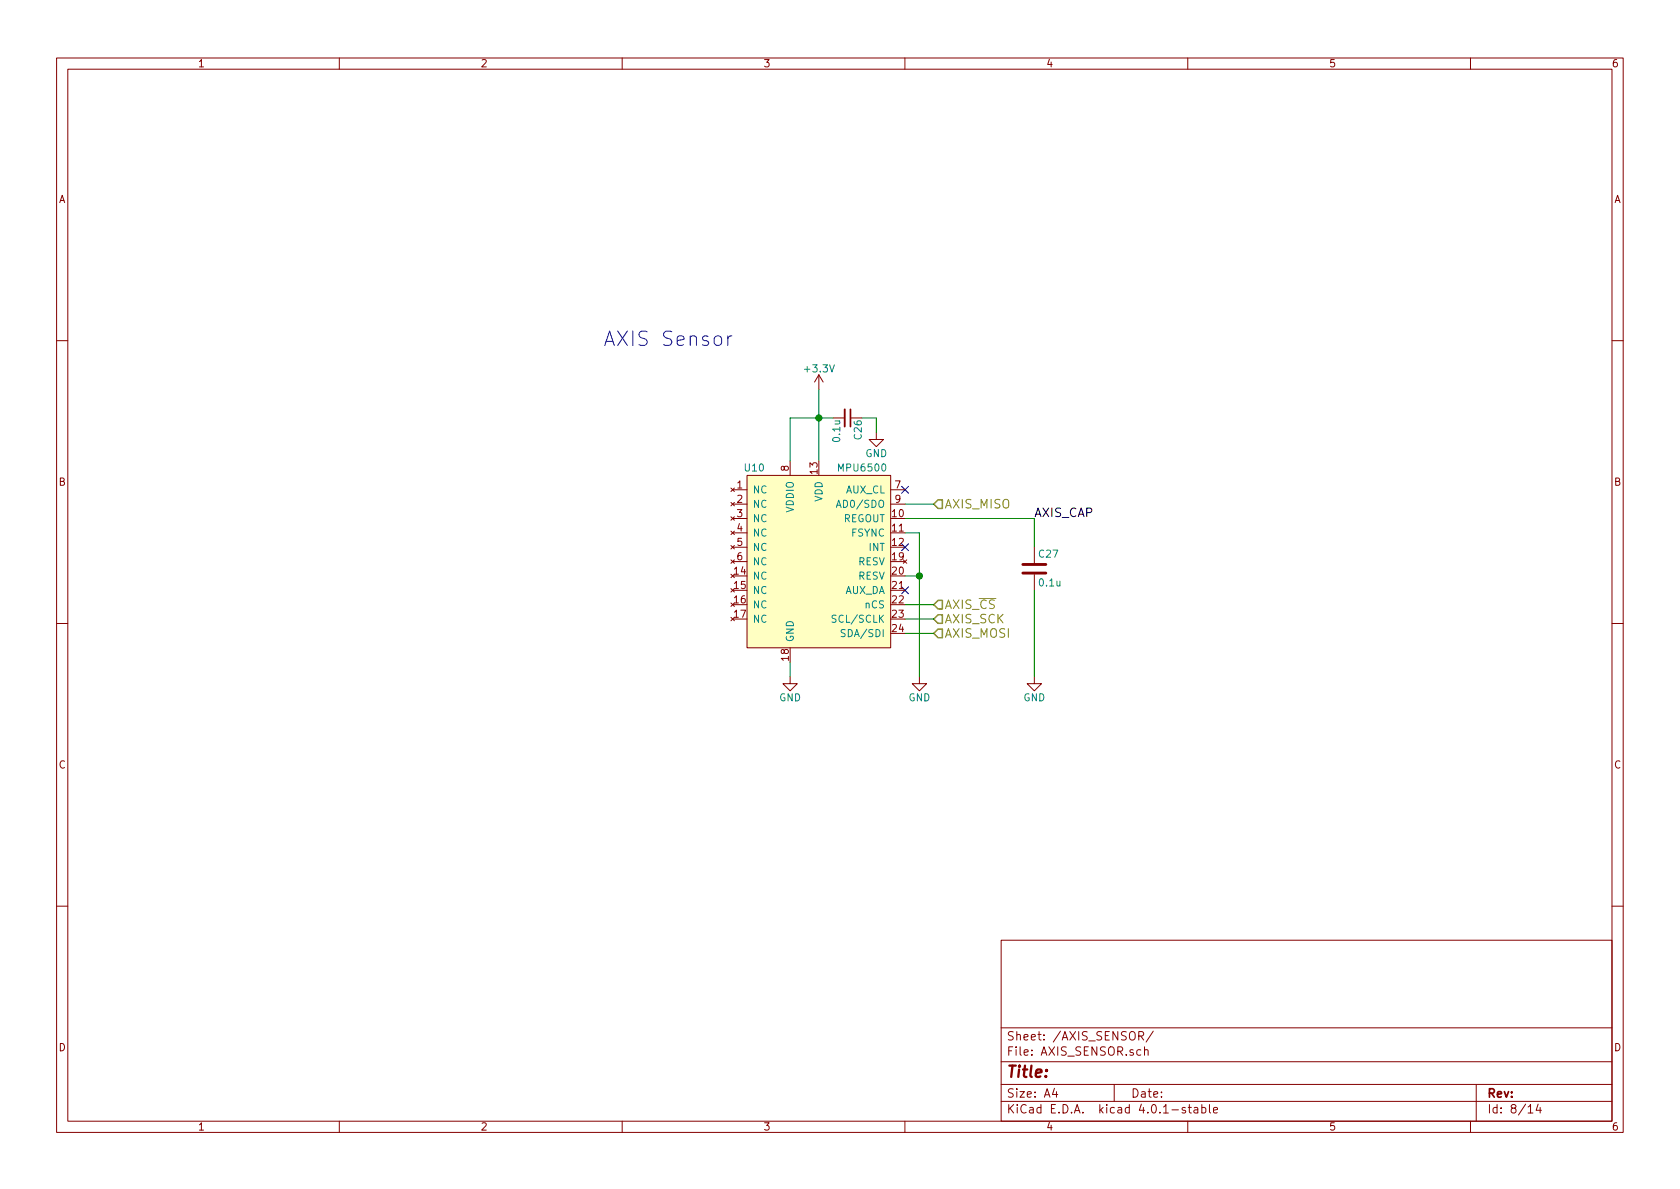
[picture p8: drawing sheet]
<svg xmlns="http://www.w3.org/2000/svg" width="297mm" height="210mm" viewBox="0 0 297 210" stroke-linecap="round" stroke-linejoin="round" font-family="sans-serif">
<g fill="none" stroke="#840000" stroke-width=".18">
<path d="M10 10.3h277v189.9h-277zM12 12.2h273v186.1h-273zM60 10.3v1.9M110 10.3v1.9M160 10.3v1.9M210 10.3v1.9M260 10.3v1.9M10 60.2h2M144.8 66.3l-.8 1.3M144.8 66.3v2.5M144.8 66.3l.7 1.3M147.3 73.9h2.1"/>
<path d="M154.9 76.4v1.3h1.3l-1.3 1.3-1.2-1.3h1.2M285 60.2h2M129.2 86.3l.6 .6M129.2 88.8l.6 .7M129.2 91.4l.6 .6M129.2 93.9l.6 .6M129.2 96.5l.6 .6M129.2 99l.6 .6M129.5 86.6h2.6M129.5 89.1h2.6M129.5 91.7h2.6M129.5 94.2h2.6"/>
<path d="M129.5 96.8h2.6M129.5 99.3h2.6M129.8 86.3l-.6 .6M129.8 88.8l-.6 .7M129.8 91.4l-.6 .6M129.8 93.9l-.6 .6M129.8 96.5l-.6 .6M129.8 99l-.6 .6M132.1 84.1h25.4v30.4h-25.4zM139.7 81.5v2.6M157.5 86.6h2.5M157.5 89.1h2.5"/>
<path d="M159.7 99l.6 .6M160.3 99l-.6 .6M182.9 96.8v2.8M10 110.3h2M129.2 101.5l.6 .7M129.2 104.1l.6 .6M129.2 106.6l.6 .6M129.2 109.2l.6 .6M129.8 101.5l-.6 .7M129.8 104.1l-.6 .6M129.8 106.6l-.6 .6M129.8 109.2l-.6 .6"/>
<path d="M139.7 119.6v1.3h1.3l-1.3 1.3-1.3-1.3h1.3M162.6 119.6v1.3h1.2l-1.2 1.3-1.3-1.3h1.3M182.9 119.6v1.3h1.2l-1.2 1.3-1.3-1.3h1.3M182.9 101.6v2.8M285 110.3h2M10 160.2h2M177 166.3h108v32h-108zM285 160.2h2M60 198.3v1.9M110 198.3v1.9M160 198.3v1.9M177 194.8h108"/>
<path d="M177 191.8h108M177 187.8h108M177 181.8h108M186.4 192.5l-.3 1h.9M186.8 193v1M197 191.8v3M201.3 183.2l.8-.1 .1-.2-.1-.3-.2-.2h-.6v1.5M201.7 185.7l-.4-.1-.3 .3 .1 .6 .2 .1 .4-.1M201.7 183.2l.5 .7M202.4 185.7l.2-.1 .3 .1 .1 .9M202.4 185.1v1.5M203.9 182.3l-1.3 2"/>
<path d="M209.6 195.9a.37 .37 0 0 0-.6 .1l.1 .3 .5 .1 .1 .1-.3 .3-.4-.1M210 198.3v1.9M210.1 195.8h.5M210.3 195.3v1.3l.3 .2M211.2 195.9h.5l.1 .9M211.8 196.2l-.5 .1-.2 .2 .2 .3 .5-.1M212.5 195.9l.4-.1 .3 .3-.1 .6h-.6M212.5 195.3v1.5M213.8 195.3v1.3l.2 .2M214.6 196.3l.7-.1-.1-.3-.4-.1-.2 .2v.7h.6M260 198.3v1.9M261 191.8v6.5"/>
<path d="M270.2 196.8h.8M272 195.2l-.4 1.1h.9M272.3 195.8v1"/>
</g>
<path d="M144.8 68.8v12.7M147.3 73.9h-7.6v7.6M152.4 73.9h2.5v2.5M160 94.2h2.6v25.4M160 91.7h22.9v5.1M160 89.1h5.1M139.7 117.1v2.5M160 101.8h2.6M160 106.9h5.1M160 109.5h5.1M160 112h5.1M182.9 104.4v15.2" fill="none" stroke="#008400" stroke-width=".18"/>
<path d="M159.4 86l1.2 1.2M159.4 96.2l1.2 1.2M160.6 86l-1.2 1.2M160.6 96.2l-1.2 1.2M159.4 103.8l1.2 1.2M160.6 103.8l-1.2 1.2" fill="none" stroke="#000084" stroke-width=".18"/>
<path d="M165.9 88.4h.7v1.5h-.7l-.8-.8zM165.9 106.2h.7v1.5h-.7l-.8-.8zM165.9 108.7h.7v1.5h-.7l-.8-.7zM165.9 111.2h.7v1.6h-.7l-.8-.8z" fill="none" stroke="#848400" stroke-width=".25"/>
<path d="M180.8 99.8h4.1M180.8 101.3h4.1" fill="none" stroke="#840000" stroke-width=".51"/>
<g fill="#008400" stroke="#008400" stroke-width=".25">
<circle cx="162.6" cy="101.8" r=".51"/>
<circle cx="144.8" cy="73.9" r=".51"/>
</g>
<path d="M132.1 84.1h25.4v30.4h-25.4z" fill="#ffffc2" stroke="#ffffc2" stroke-width=".18"/>
<path d="M147.9 89.7l.4-1.2 .4 1.2M149.4 111.4h-.6v.4l.5 .2 .1 .3-.2 .3-.5-.1" fill="none" stroke="#008484" stroke-width=".18"/>
<path d="M149.4 72.4v3" fill="none" stroke="#840000" stroke-width=".33"/>
<path d="M150.4 72.4v3" fill="none" stroke="#840000" stroke-width=".3"/>
<path d="M128.7 59.4v1.7M129.4 59.4a.59 .59 0 0 0-.7 .5" fill="none" stroke="#0000c2" stroke-width=".18"/>
<text font-size="3.5" fill="#0000c2" x="106.7" y="61.2">AXIS Sensor</text>
<text font-size="2.8" fill="#840000" x="178" y="190.5">Title:</text>
<g font-size="2.1" fill="#848400">
<text x="167" y="89.9">AXIS_MISO</text>
<text x="167" y="107.7">AXIS_CS</text>
<text x="167" y="110.2">AXIS_SCK</text>
<text x="167" y="112.8">AXIS_MOSI</text>
</g>
<text font-size="2.1" x="182.9" y="91.4">AXIS_CAP</text>
<g font-size="2.1" fill="#840000">
<text x="178" y="184">Sheet: /AXIS_SENSOR/</text>
<text x="178" y="186.7">File: AXIS_SENSOR.sch</text>
<text x="178" y="196.9">KiCad E.D.A. kicad 4.0.1-stable</text>
<text x="178" y="194.1">Size: A4</text>
<text x="200" y="194.1">Date:</text>
<text x="263" y="194.1">Rev:</text>
<text x="263" y="196.9">Id: 8/14</text>
</g>
<g font-size="1.8" fill="#840000">
<text x="35" y="11.9">1</text>
<text x="85" y="11.9">2</text>
<text x="135" y="11.9">3</text>
<text x="185" y="11.9">4</text>
<text x="235" y="11.9">5</text>
<text x="285" y="11.9">6</text>
<text x="10.4" y="35.9">A</text>
<text x="285.4" y="35.9">A</text>
<text x="139.4" y="83.3" transform="rotate(-90 139.4 83.3)">8</text>
<text x="144.5" y="83.8" transform="rotate(-90 144.5 83.8)">13</text>
<text x="10.4" y="85.9">B</text>
<text x="130.3" y="86.4">1</text>
<text x="130.3" y="88.9">2</text>
<text x="158.3" y="86.4">7</text>
<text x="158.3" y="88.9">9</text>
<text x="285.4" y="85.9">B</text>
<text x="130.3" y="91.4">3</text>
<text x="130.3" y="94">4</text>
<text x="157.8" y="91.4">10</text>
<text x="157.8" y="94">11</text>
<text x="129.8" y="101.6">14</text>
<text x="130.3" y="96.5">5</text>
<text x="130.3" y="99.1">6</text>
<text x="157.8" y="101.6">20</text>
<text x="157.8" y="96.5">12</text>
<text x="157.8" y="99.1">19</text>
<text x="129.8" y="104.1">15</text>
<text x="129.8" y="106.7">16</text>
<text x="157.8" y="104.1">21</text>
<text x="157.8" y="106.7">22</text>
<text x="129.8" y="109.2">17</text>
<text x="157.8" y="109.2">23</text>
<text x="157.8" y="111.8">24</text>
<text x="139.4" y="116.8" transform="rotate(-90 139.4 116.8)">18</text>
<text x="10.4" y="135.9">C</text>
<text x="285.4" y="135.9">C</text>
<text x="10.4" y="185.9">D</text>
<text x="285.4" y="185.9">D</text>
<text x="35" y="199.9">1</text>
<text x="85" y="199.9">2</text>
<text x="135" y="199.9">3</text>
<text x="185" y="199.9">4</text>
<text x="235" y="199.9">5</text>
<text x="285" y="199.9">6</text>
</g>
<g font-size="1.8" fill="#008484">
<text x="142.4" y="65.8">+3.3V</text>
<text x="148.5" y="78" transform="rotate(-90 148.5 78)">0.1u</text>
<text x="152.3" y="77.6" transform="rotate(-90 152.3 77.6)">C26</text>
<text x="131.7" y="83.4">U10</text>
<text x="148.5" y="83.4">MPU6500</text>
<text x="153" y="80.8">GND</text>
<text x="133.1" y="87.2">NC</text>
<text x="133.1" y="89.8">NC</text>
<text x="145.4" y="88.8" transform="rotate(-90 145.4 88.8)">VDD</text>
<text x="148.6" y="89.8">AD0/SDO</text>
<text x="149.4" y="87.2">AUX_CL</text>
<text x="133.1" y="92.3">NC</text>
<text x="133.1" y="94.9">NC</text>
<text x="140.3" y="90.7" transform="rotate(-90 140.3 90.7)">VDDIO</text>
<text x="148.9" y="92.3">REGOUT</text>
<text x="150.5" y="94.9">FSYNC</text>
<text x="133.1" y="97.4">NC</text>
<text x="133.1" y="99.9">NC</text>
<text x="151.6" y="99.9">RESV</text>
<text x="153.6" y="97.4">INT</text>
<text x="183.7" y="98.6">C27</text>
<text x="133.1" y="102.5">NC</text>
<text x="133.1" y="105">NC</text>
<text x="133.1" y="107.6">NC</text>
<text x="149.2" y="105">AUX_DA</text>
<text x="151.6" y="102.5">RESV</text>
<text x="152.9" y="107.6">nCS</text>
<text x="183.8" y="103.7">0.1u</text>
<text x="133.1" y="110.1">NC</text>
<text x="140.3" y="113.5" transform="rotate(-90 140.3 113.5)">GND</text>
<text x="147.6" y="110.1">SCL/SCLK</text>
<text x="149.3" y="112.6">SDA/SDI</text>
<text x="137.7" y="124">GND</text>
<text x="160.6" y="124">GND</text>
<text x="180.9" y="124">GND</text>
</g>
</svg>
